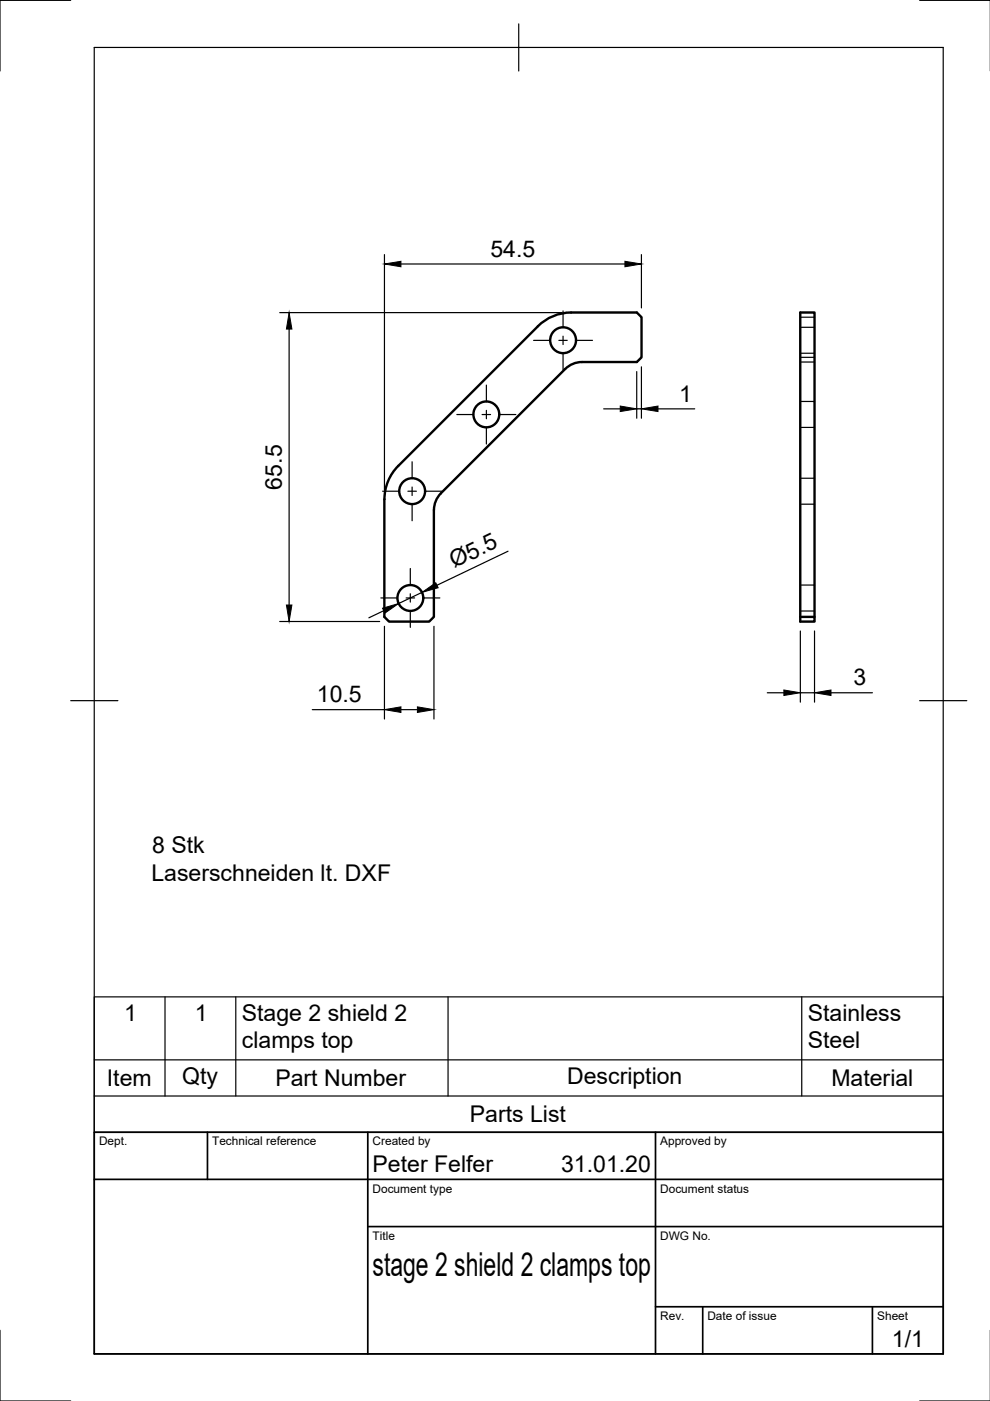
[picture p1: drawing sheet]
<svg xmlns="http://www.w3.org/2000/svg" width="210mm" height="297mm" viewBox="0 0 210 297" stroke-linecap="round" stroke-linejoin="round" font-family="sans-serif">
<!-- layer: Visible -->
<g fill="none" stroke="#000" stroke-width=".51">
<path d="M114 69.2l-29.6 29.6a10 10 0 0 0-2.9 7.1M114 69.2a10 10 0 0 1 7.1-2.9h13.9l1 1v8.5l-1 1h-11.6l-1.1 .1-1.6 .6-.8 .7-26.4 26.4M81.5 105.9v24.9l1 1h8.5l1-1v-22.7M93.5 104.6l-.7 .9-.5 1-.3 1.6M169.7 130.8h3v1h-3v-65.5h3v64.5"/>
<circle cx="119.4" cy="72.1" r="2.74"/>
<circle cx="103.1" cy="87.9" r="2.74"/>
<circle cx="87.4" cy="104.1" r="2.74"/>
<circle cx="87" cy="126.8" r="2.74"/>
</g>
<!-- layer: Hidden -->
<path d="M169.7 67.3h3M169.7 75.8h3M169.7 76.8h3M169.7 69.4h3M169.7 74.9h3M169.7 85.1h3M169.7 90.6h3M169.7 101.4h3M169.7 106.9h3M169.7 124h3M169.7 129.5h3" fill="none" stroke="#000" stroke-width=".25"/>
<!-- layer: Border -->
<path d="M15 .1h-15v15M20 10.1h180v276.9h-180zM110 5.1v10M195 .1h15M15 148.6h10M195 148.6h10M0 282.1v14.9h15M195 297h15" fill="none" stroke="#000" stroke-width=".25"/>
<!-- layer: TitleBlock -->
<path d="M20 240.1h180v46.9h-180zM20 250h180M44 240.1v9.9M78 240.1v46.9M139 240.1v46.9M78 260.1h122M139 277.1h61M149 277.1v9.9M185 277.1v9.9" fill="none" stroke="#000" stroke-width=".36"/>
<!-- layer: Smart Centers -->
<g fill="none" stroke="#000" stroke-width=".25">
<path d="M113.1 72.2h3.6M118.5 72.2h1.8M119.4 65.9v3.6M119.4 71.3v1.8M119.4 74.8v3.6M122.1 72.2h3.5M87.4 97.9v3.6M96.9 87.9h3.5M102.2 87.9h1.8M103.1 81.6v3.6M103.1 87v1.8M103.1 90.6v3.5"/>
<path d="M105.8 87.9h3.6M81.1 104.1h3.6M86.5 104.1h1.8M87.4 103.3v1.8M87.4 106.8v3.6M90.1 104.1h3.5M80.8 126.8h3.5M86.1 126.8h1.8M87 120.5v3.6M87 125.9v1.8M87 129.5v3.5M89.7 126.8h3.6"/>
</g>
<!-- layer: FD_Dimensions -->
<g fill="none" stroke="#000" stroke-width=".25">
<path d="M81.5 54v49.9M85 56h47.5M136 54v11.3M59.3 66.3h59.8M61.3 69.8v58.5M135 78.8v9.9M136 77.8v10.9M128 86.7h3.5M135 86.7h1M139.5 86.7h7.8M107.7 116.9l-15.1 7.2M59.3 131.8h21.2"/>
<path d="M81.4 129.5l-3.2 1.5M81.5 132.8v19.6M89.5 125.6l-5 2.4M92 132.8v19.6M169.7 133.8v15.1M172.7 133.8v15.1M66.2 150.5h15.3M85 150.5h3.5M162.7 146.9h3.5M169.7 146.9h3M176.2 146.9h8.8"/>
</g>
<path d="M81.5 56l3.5-.6v1.2zM132.5 55.4l3.5 .6-3.5 .6zM61.3 66.3l.6 3.5h-1.2zM131.5 86.1l3.5 .6-3.5 .6zM136 86.7l3.5-.6v1.2zM60.7 128.3h1.2l-.6 3.5zM81.1 129l3.4-1-2.9 2zM89.5 125.6l2.9-2 .5 1zM81.5 150.5l3.5-.6v1.2zM88.5 149.9l3.5 .6-3.5 .6zM166.2 146.3l3.5 .6-3.5 .6zM172.7 146.9l3.5-.6v1.2z" fill="#000" stroke="#000" stroke-width=".21"/>
<!-- layer: Parts Lists -->
<path d="M20 211.4h180v28.7h-180zM35 211.4v21M50 211.4v21M95 211.4v21M170 211.4v21M20 232.4h180M20 224.7h180" fill="none" stroke="#000" stroke-width=".25"/>
<text font-size="7" x="79" y="270.6">stage 2 shield 2 clamps top</text>
<g font-size="4.9">
<text x="104" y="54.4">54.5</text>
<text x="144" y="85.2">1</text>
<text x="59.8" y="103.8" transform="rotate(-90 59.8 103.8)">65.5</text>
<text x="96.3" y="120.5" transform="rotate(-26 96.3 120.5)">Ø5.5</text>
<text x="67.2" y="148.9">10.5</text>
<text x="181" y="145.3">3</text>
<text x="32.3" y="180.9">8 Stk</text>
<text x="32.1" y="186.7">Laserschneiden lt. DXF</text>
<text x="26.3" y="216.4">1</text>
<text x="41.3" y="216.4">1</text>
<text x="51.3" y="216.4">Stage 2 shield 2</text>
<text x="171.3" y="216.4">Stainless</text>
<text x="51.3" y="222.3">clamps top</text>
<text x="171.3" y="222.3">Steel</text>
<text x="22.7" y="230.3">Item</text>
<text x="38.6" y="229.8">Qty</text>
<text x="58.4" y="230.3">Part Number</text>
<text x="120.2" y="229.8">Description</text>
<text x="176.3" y="230.3">Material</text>
<text x="99.6" y="237.9">Parts List</text>
<text x="79" y="248.5">Peter Felfer</text>
<text x="119" y="248.5">31.01.20</text>
<text x="189.1" y="285.7">1/1</text>
</g>
<g font-size="2.5">
<text x="21" y="242.9">Dept.</text>
<text x="45" y="242.9">Technical reference</text>
<text x="79" y="242.9">Created by</text>
<text x="140" y="242.9">Approved by</text>
<text x="79" y="252.8">Document type</text>
<text x="140" y="252.8">Document status</text>
<text x="79" y="262.9">Title</text>
<text x="140" y="262.9">DWG No.</text>
<text x="140" y="279.9">Rev.</text>
<text x="150" y="279.9">Date of issue</text>
<text x="186" y="279.9">Sheet</text>
</g>
</svg>
